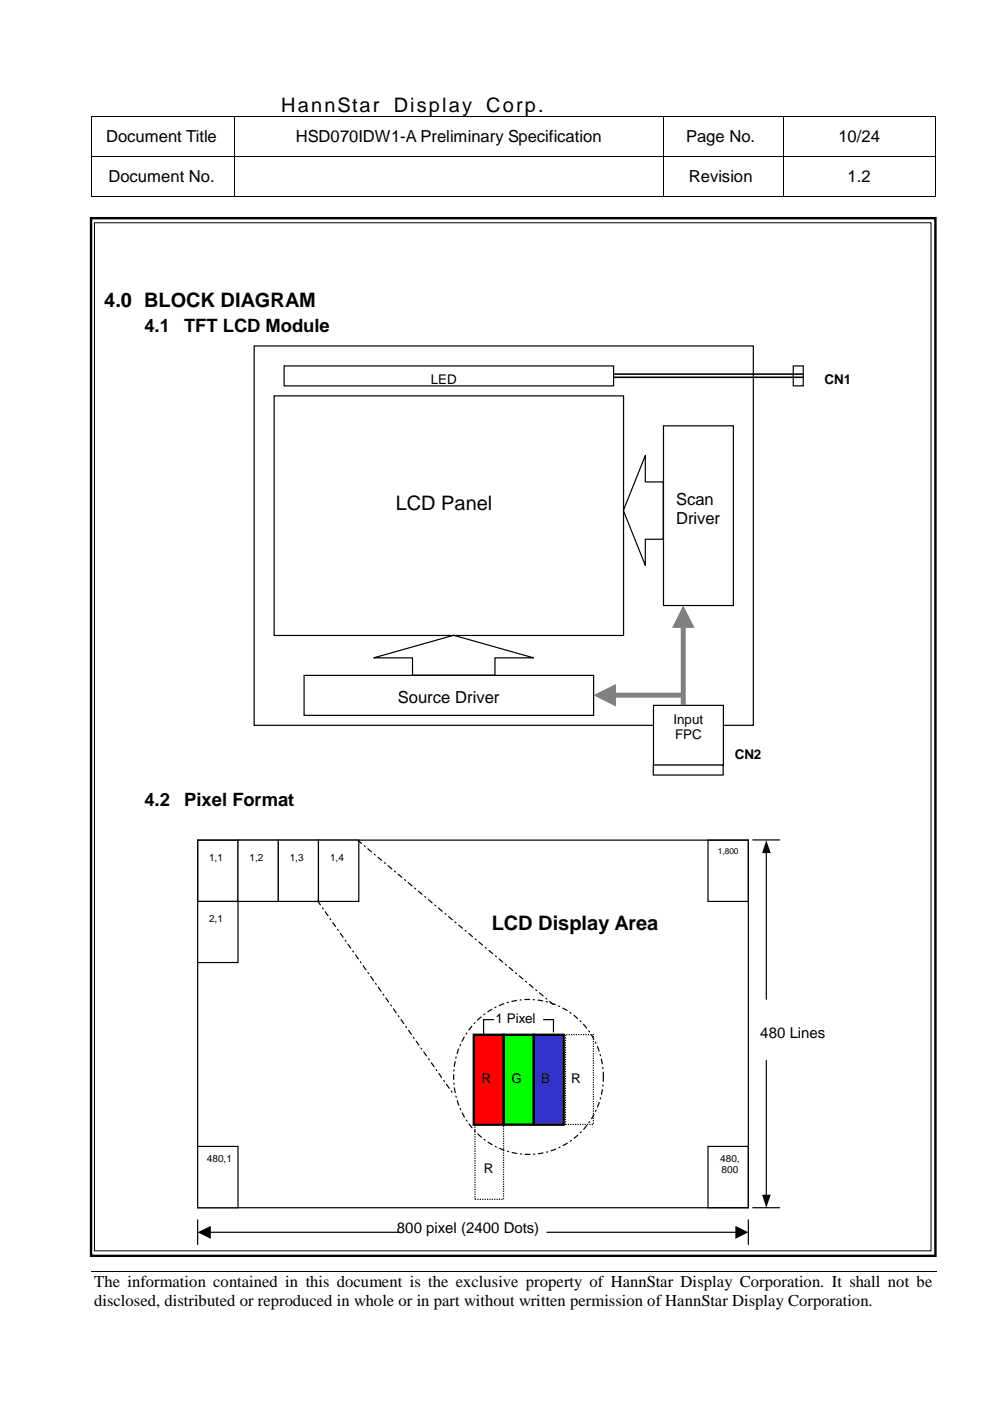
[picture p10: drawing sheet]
<svg xmlns="http://www.w3.org/2000/svg" width="210mm" height="297mm" viewBox="0 0 210 297" stroke-linecap="round" stroke-linejoin="round" font-family="sans-serif">
<g fill="#000">
<path d="M19.4 24.7h.2v.1h-.2zM19.4 33.1h.2v.2h-.2zM49.5 24.7h.2v.1h-.2zM49.5 33.1h.2v.2h-.2zM59.1 24.7h.1v.1h-.1zM140.5 24.7h.2v.1h-.2zM140.5 33.1h.2v.2h-.2zM165.9 24.7h.2v.1h-.2zM165.9 33.1h.2v.2h-.2zM198.2 24.7h.1v.1h-.1zM198.2 33.1h.1v.2h-.1zM19.4 41.6h.2v.2h-.2z"/>
<path d="M49.5 41.6h.2v.2h-.2zM140.5 41.6h.2v.2h-.2zM165.9 41.6h.2v.2h-.2zM198.2 41.6h.1v.2h-.1zM198.5 269.6v.1z"/>
</g>
<g fill="none" stroke="#000" stroke-width=".21">
<path d="M19.5 24.8v8.3M19.5 33.3v8.3M19.6 24.8h29.9M19.6 33.2h29.9M49.6 24.8v8.3M49.6 33.3v8.3M49.7 24.8h9.4M49.7 33.2h90.8M59.2 24.8h81.3M140.6 24.8v8.3M140.6 33.3v8.3M140.7 24.8h25.2"/>
<path d="M140.7 33.2h25.2M166 24.8v8.3M166 33.3v8.3M166.1 24.8h32.1M166.1 33.2h32.1M198.2 24.8v8.3M198.2 33.3v8.3M19.6 41.7h29.9M49.7 41.7h90.8M140.7 41.7h25.2M166.1 41.7h32.1M19.3 269.6h179.2"/>
</g>
<g fill="#fff">
<path d="M19.3 277.9h179.2z"/>
<path d="M198.5 269.7v8.2z"/>
</g>
<path d="M19.3 46.3h179v220h-179z" fill="none" stroke="#000" stroke-width=".51"/>
<path d="M20 47.2h177.4v218h-177.4z" fill-rule="evenodd" fill="#fff"/>
<path d="M20 47.2h177.4v218h-177.4z" fill="none" stroke="#000" stroke-width=".21"/>
<path d="M154.6 80l2.3 4.2" fill="none" stroke="#fff" stroke-width=".25"/>
<g fill="#fff">
<path d="M156 84.5l1.6-.8 1.1 4z"/>
<path d="M41.9 178.1h8.6v13h-8.6z" fill-rule="evenodd"/>
</g>
<path d="M41.9 178.1h8.6v13h-8.6z" fill="none" stroke="#000" stroke-width=".25"/>
<path d="M150.1 178.1h8.6v13h-8.6z" fill-rule="evenodd" fill="#fff"/>
<path d="M150.1 178.1h8.6v13h-8.6z" fill="none" stroke="#000" stroke-width=".25"/>
<path d="M150.1 243.1h8.6v13h-8.6z" fill-rule="evenodd" fill="#fff"/>
<path d="M41.9 178.1h116.8v78h-116.8zM159.6 178.1h5.7M162.5 180.7v31.2M162.5 224.9v28.5M150.1 243.1h8.6v13h-8.6zM159.6 256.1h5.7" fill="none" stroke="#000" stroke-width=".25"/>
<path d="M162.5 178.1l.9 2.8h-1.8zM161.6 253.3h1.8l-.9 2.8z" fill="#000"/>
<path d="M41.9 191.1h8.6v13h-8.6z" fill-rule="evenodd" fill="#fff"/>
<path d="M41.9 191.1h8.6v13h-8.6z" fill="none" stroke="#000" stroke-width=".25"/>
<path d="M50.5 178.1h8.5v13h-8.5z" fill-rule="evenodd" fill="#fff"/>
<path d="M50.5 178.1h8.5v13h-8.5z" fill="none" stroke="#000" stroke-width=".25"/>
<path d="M59 178.1h8.5v13h-8.5z" fill-rule="evenodd" fill="#fff"/>
<path d="M59 178.1h8.5v13h-8.5z" fill="none" stroke="#000" stroke-width=".25"/>
<path d="M67.5 178.1h8.6v13h-8.6z" fill-rule="evenodd" fill="#fff"/>
<path d="M67.5 178.1h8.6v13h-8.6zM41.9 258.6v5.2M158.7 258.6v5.2M44.6 261.3h40M116 261.3h40" fill="none" stroke="#000" stroke-width=".25"/>
<path d="M41.9 261.3l2.8-1.4v2.8zM155.9 259.9l2.8 1.4-2.8 1.4z" fill="#000"/>
<path d="M41.9 243.1h8.6v13h-8.6z" fill-rule="evenodd" fill="#fff"/>
<path d="M41.9 243.1h8.6v13h-8.6z" fill="none" stroke="#000" stroke-width=".25"/>
<path d="M119.9 219.4h5.9v19h-5.9z" fill-rule="evenodd" fill="#fff"/>
<path d="M119.9 219.4h5.9v19h-5.9z" fill="none" stroke="#000" stroke-width=".25" stroke-dasharray=".3 .3" stroke-linecap="butt"/>
<path d="M100.7 238.4h6.1v15.9h-6.1z" fill-rule="evenodd" fill="#fff"/>
<path d="M100.7 238.4h6.1v15.9h-6.1z" fill="none" stroke="#000" stroke-width=".25" stroke-dasharray=".3 .3" stroke-linecap="butt"/>
<path d="M113.2 219.4h6.3v19h-6.3z" fill-rule="evenodd" fill="#33c"/>
<path d="M113.2 219.4h6.3v19h-6.3z" fill="none" stroke="#000" stroke-width=".51"/>
<path d="M100.5 219.4h6.3v19h-6.3z" fill-rule="evenodd" fill="#f00"/>
<path d="M100.5 219.4h6.3v19h-6.3z" fill="none" stroke="#000" stroke-width=".51"/>
<path d="M106.8 219.4h6.4v19h-6.4z" fill-rule="evenodd" fill="#0f0"/>
<path d="M106.8 219.4h6.4v19h-6.4z" fill="none" stroke="#000" stroke-width=".51"/>
<path d="M75.9 178.2l41.4 34.8M67.4 191l28.8 41.1M100.8 216.7a15.7 15.7 0 0 1 16-4.1 15.7 15.7 0 0 1 10.8 12.4 16.2 16.2 0 0 1-18.8 19.4 16.6 16.6 0 0 1-8-27.7z" fill="none" stroke="#000" stroke-width=".25" stroke-dasharray="1 .8 .3 .8"/>
<path d="M58.1 83.9h74.1v50.8h-74.1zM104.6 216.2h-2.1v3.2M115.2 216.2h2.1v2.6" fill="none" stroke="#000" stroke-width=".25"/>
<path d="M140.7 90.3h14.8v38.1h-14.8z" fill-rule="evenodd" fill="#fff"/>
<path d="M140.7 90.3h14.8v38.1h-14.8z" fill="none" stroke="#000" stroke-width=".25"/>
<path d="M64.5 143.2h61.4v8.5h-61.4z" fill-rule="evenodd" fill="#fff"/>
<path d="M136.8 96.6v5.6h3.8v12.1h-3.8v5.6l-4.6-11.7zM79.2 139.5l17-4.8 16.9 4.8h-8.2v3.7h-17.4v-3.7zM64.5 143.2h61.4v8.5h-61.4z" fill="none" stroke="#000" stroke-width=".25"/>
<path d="M60.2 77.6h69.9v4.2h-69.9z" fill-rule="evenodd" fill="#fff"/>
<path d="M53.9 73.3h105.8v80.5h-105.8zM60.2 77.6h69.9v4.2h-69.9zM168.2 77.6h2.1v4.2h-2.1z" fill="none" stroke="#000" stroke-width=".25"/>
<path d="M130 80h40.3M130 79.3h40.3" fill="none" stroke="#000" stroke-width=".34"/>
<path d="M138.6 149.5h14.8v12.7h-14.8z" fill-rule="evenodd" fill="#fff"/>
<path d="M138.6 149.5h14.8v12.7h-14.8z" fill="none" stroke="#000" stroke-width=".25"/>
<path d="M138.5 162.2h14.8v2.1h-14.8z" fill-rule="evenodd" fill="#fff"/>
<path d="M138.5 162.2h14.8v2.1h-14.8z" fill="none" stroke="#000" stroke-width=".25"/>
<path d="M144.9 133v16.5" fill="none" stroke="#808080" stroke-width="1.1" stroke-linecap="butt"/>
<path d="M144.9 128.3l2.4 4.8h-4.8z" fill="#808080"/>
<path d="M130.5 147.4h14.4" fill="none" stroke="#808080" stroke-width="1.1" stroke-linecap="butt"/>
<path d="M125.8 147.4l4.8-2.4v4.8z" fill="#808080"/>
<g font-size="4.2">
<text x="59.6" y="23.8">HannStar</text>
<text x="83.5" y="23.8">Display Corp.</text>
<text x="22.1" y="65.1">4.0 BLOCK DIAGRAM</text>
<text x="83.9" y="108.1">LCD Panel</text>
<text x="104.3" y="197.1">LCD Display Area</text>
</g>
<g font-size="3.9">
<text x="30.6" y="70.4">4.1</text>
<text x="39.1" y="70.4">TFT LCD Module</text>
<text x="30.6" y="170.9">4.2</text>
<text x="39.1" y="170.9">Pixel Format</text>
</g>
<g font-size="3.5">
<text x="22.5" y="30.2">Document Title</text>
<text x="62.7" y="30.2">HSD070IDW1-A Preliminary Specification</text>
<text x="145.5" y="30.2">Page No.</text>
<text x="177.8" y="30.2">10/24</text>
<text x="23" y="38.7">Document No.</text>
<text x="146.1" y="38.7">Revision</text>
<text x="179.7" y="38.7">1.2</text>
<text x="143.3" y="107.1">Scan</text>
<text x="143.3" y="111.2">Driver</text>
<text x="84.4" y="149">Source Driver</text>
<text x="20" y="272.9">The information contained in this document is the exclusive property of HannStar Display Corporation. It shall not be</text>
<text x="20" y="277">disclosed, distributed or reproduced in whole or in part without written permission of HannStar Display Corporation.</text>
</g>
<g font-size="3.2">
<text x="161.2" y="220">480 Lines</text>
<text x="84.2" y="261.4">800 pixel (2400 Dots)</text>
</g>
<g font-size="2.8">
<text x="91.3" y="81.4">LED</text>
<text x="174.8" y="81.5">CN1</text>
<text x="142.8" y="153.5">Input</text>
<text x="143.1" y="156.7">FPC</text>
<text x="155.8" y="160.9">CN2</text>
<text x="105.1" y="216.9">1 Pixel</text>
<text x="102.1" y="229.6">R</text>
<text x="108.5" y="229.6">G</text>
<text x="114.8" y="229.6">B</text>
<text x="121.1" y="229.6">R</text>
<text x="102.6" y="248.6">R</text>
</g>
<g font-size="2.1">
<text x="44.3" y="182.4">1,1</text>
<text x="52.9" y="182.4">1,2</text>
<text x="61.4" y="182.4">1,3</text>
<text x="70" y="182.4">1,4</text>
<text x="44.3" y="195.4">2,1</text>
<text x="43.9" y="246.3">480,1</text>
<text x="152.7" y="246.3">480,</text>
<text x="153" y="248.8">800</text>
</g>
<text font-size="1.8" x="152.2" y="181">1,800</text>
</svg>
